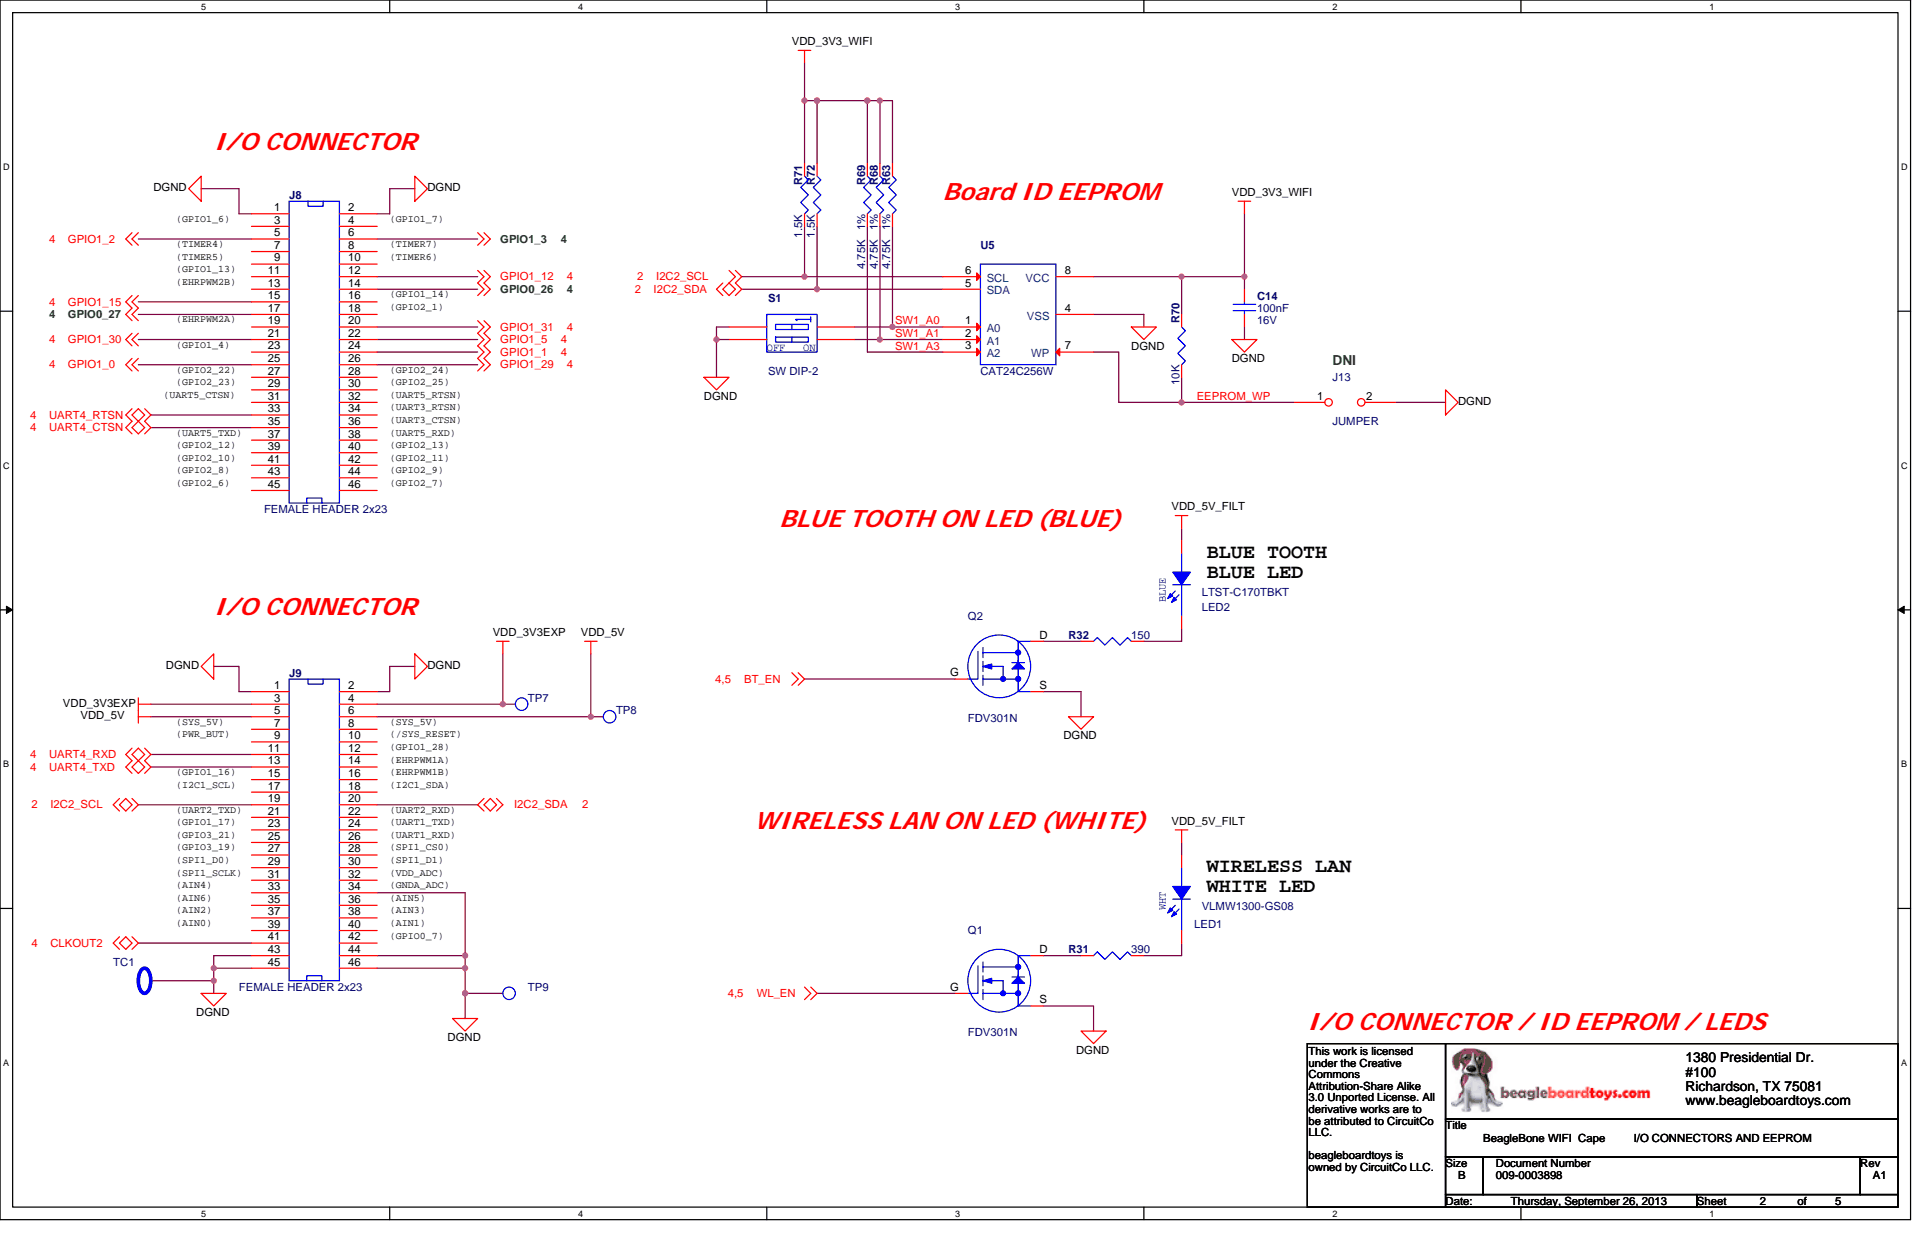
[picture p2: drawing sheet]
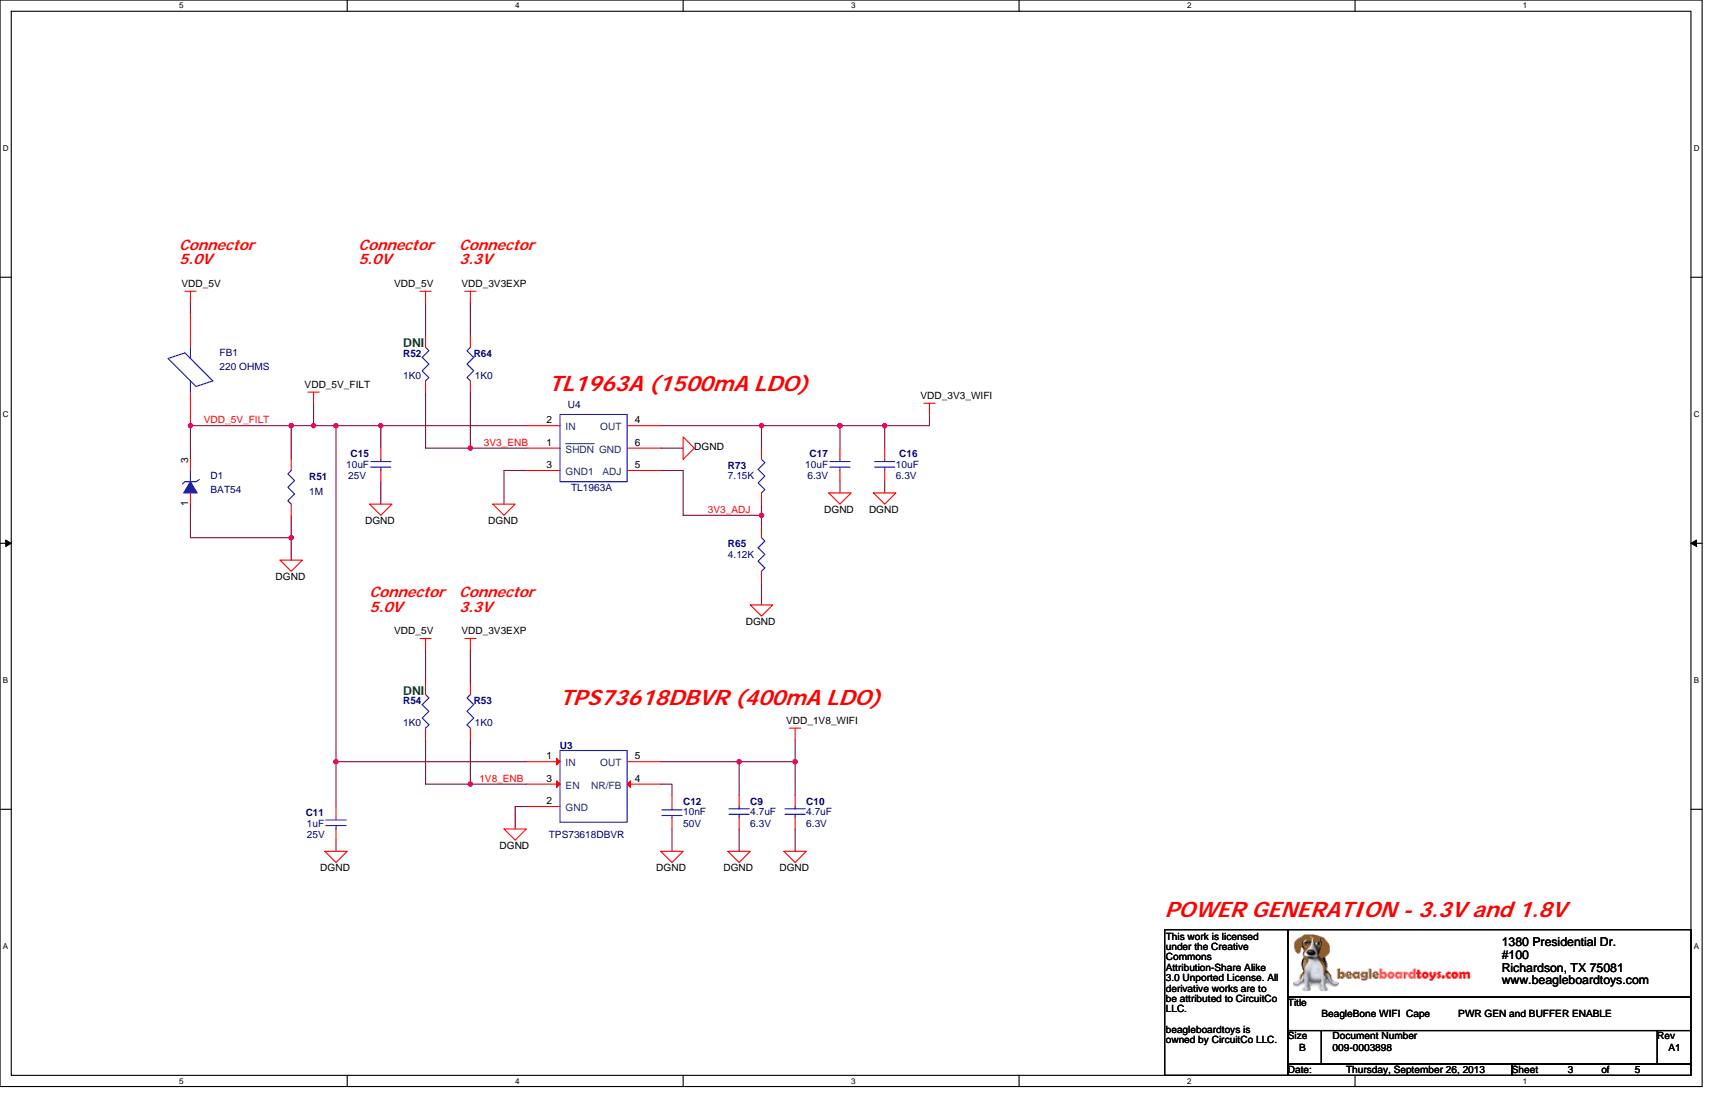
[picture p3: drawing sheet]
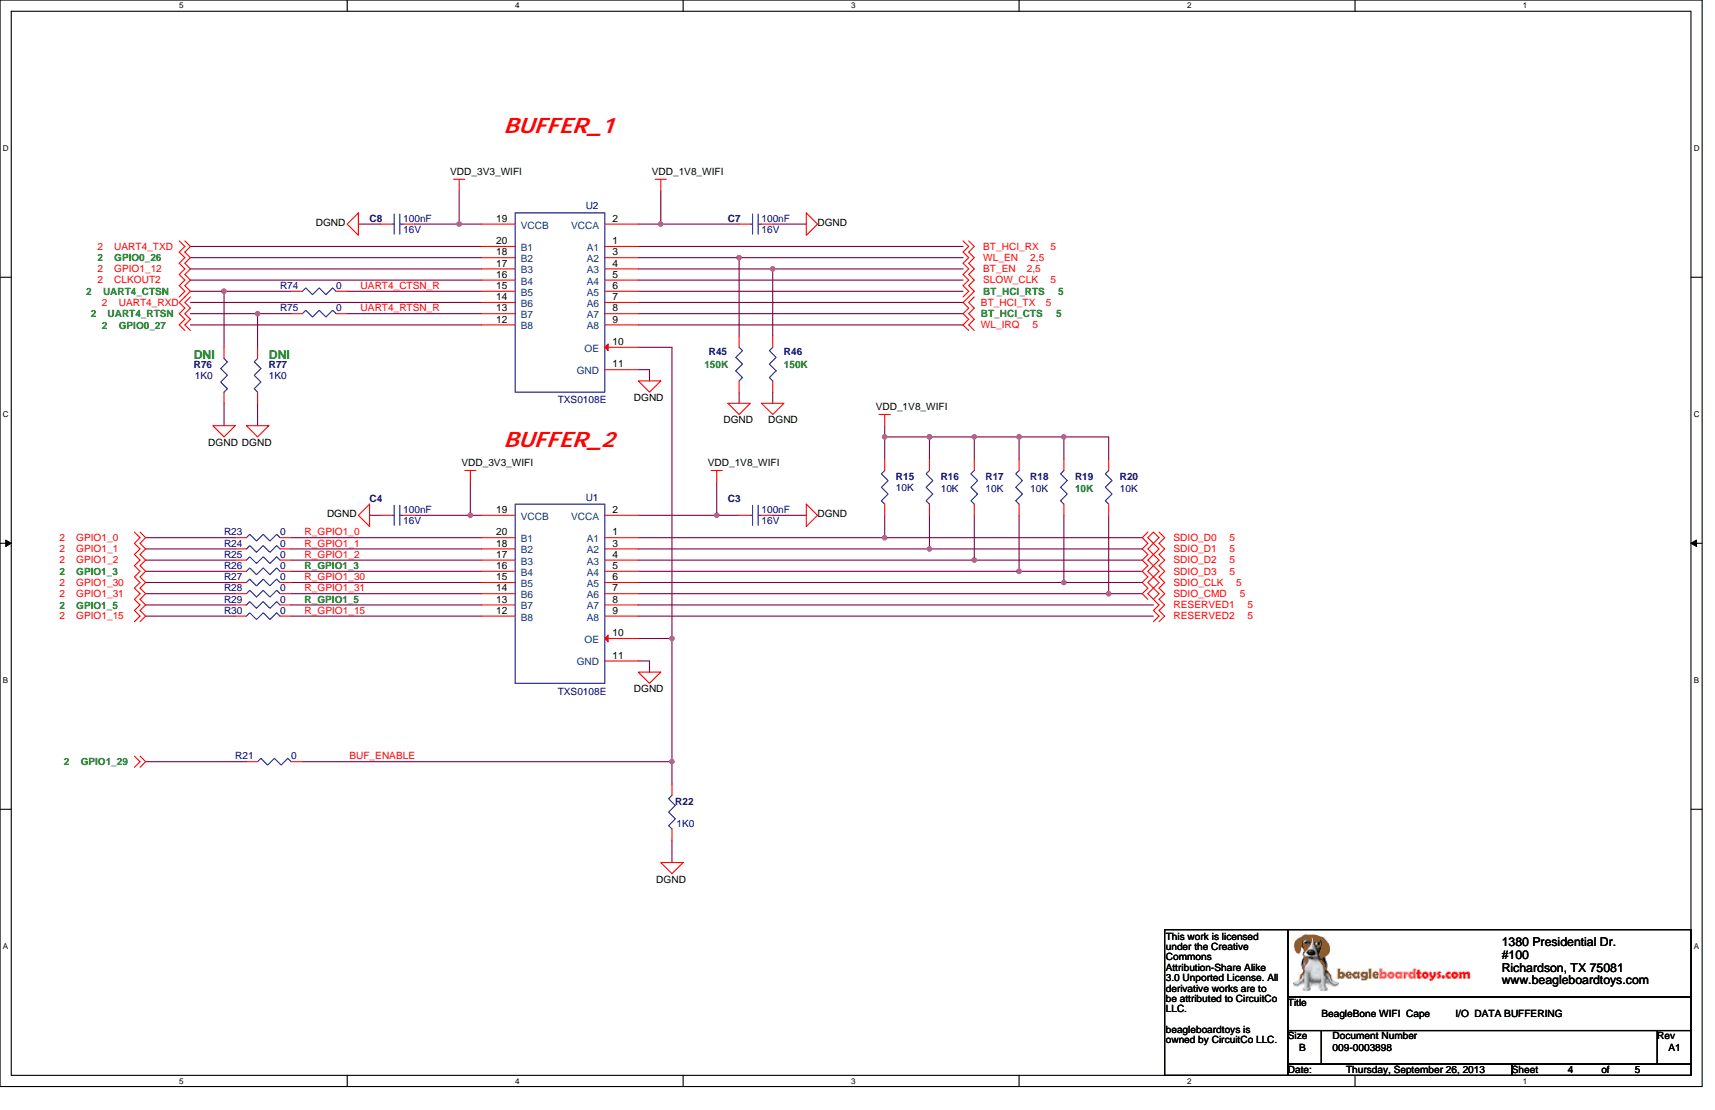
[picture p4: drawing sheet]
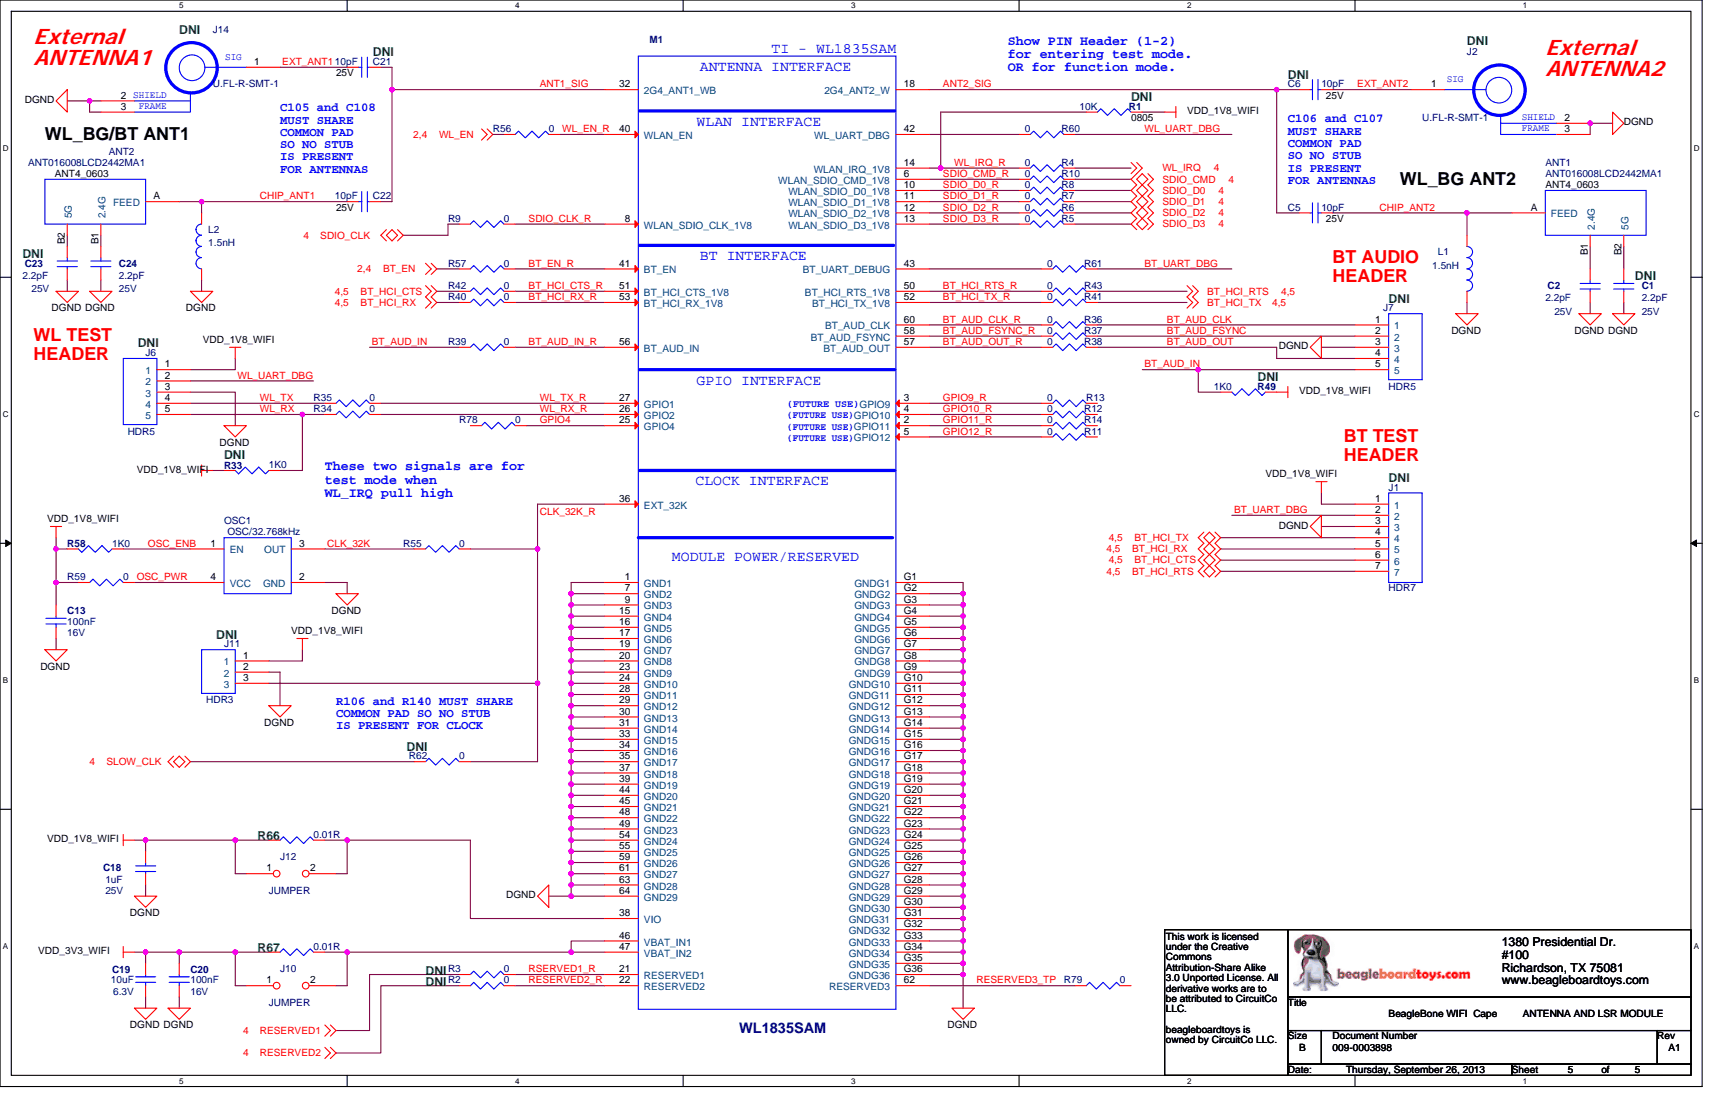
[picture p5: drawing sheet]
# OrCAD Capture schematic BeagleBone-WL1835MOD-RevA1-schematic.dsn

## Sheets
1 P03_POWER_GENERATION: size B; title: BeagleBone WIFI  Cape          PWR GEN and BUFFER ENABLE; rev: A1; note: 009-0003898
2 P01_Cover Page: title: BeagleBone WIFI Cape          COVER PAGE
3 P02_I/O_CONN_ID_EEPROM_LED: size B; title: BeagleBone WIFI  Cape         I/O CONNECTORS AND EEPROM
4 P04_I/O_DATA_BUFFERING: size B; title: BeagleBone WIFI  Cape         I/O  DATA BUFFERING
5 P05_WIFI/BT_ANT_AND_TI_WLINK: size B; title: BeagleBone WIFI  Cape         ANTENNA AND LSR MODULE

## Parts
sheet P02_I/O_CONN_ID_EEPROM_LED
C14  100nF  [c0805]
J8  FEMALE HEADER 2x23  [HEADER23X2]
J9  FEMALE HEADER 2x23  [HEADER23X2]
J13  JUMPER  [SIP2]
LED1  VLMW1300-GS08  [LED_0805-1]
LED2  LTST-C170TBKT  [LED_0805-1]
Q1  FDV301N  [SOT23_GSD]
Q2  FDV301N  [SOT23_GSD]
R31  390  [0402]
R32  150  [0402]
R63  4.75K  [0402]
R68  4.75K  [0402]
R69  4.75K  [0402]
R70  10K  [0402]
R71  1.5K  [0402]
R72  1.5K  [0402]
S1  SW DIP-2  [swdip4_100-339smd]
TC1  TEST_CLIP  [TP135X185R_SMD]
TP7  TEST_PAD_1  [TP40-SMT]
TP8  TEST_PAD_1  [TP40-SMT]
TP9  TEST_PAD_1  [TP40-SMT]
U5  CAT24C256W  [SOIC_8]
sheet P03_POWER_GENERATION
C9  4.7uF  [c0805]
C10  4.7uF  [c0805]
C11  1uF  [c0805]
C12  10nF  [c0805]
C15  10uF  [c0805]
C16  10uF  [c0805]
C17  10uF  [c0805]
D1  BAT54  [SOT23_13]
FB1  220 OHMS  [0603]
R51  1M  [0402]
R52  1K0  [0402]
R53  1K0  [0402]
R54  1K0  [0402]
R64  1K0  [0402]
R65  4.12K  [0402]
R73  7.15K  [0402]
U3  TPS73618DBVR  [SOT23-5]
U4  TL1963A  [dcq-25x85-5]
sheet P04_I/O_DATA_BUFFERING
C3  100nF  [c0805]
C4  100nF  [c0805]
C7  100nF  [c0805]
C8  100nF  [c0805]
R15  10K  [0402]
R16  10K  [0402]
R17  10K  [0402]
R18  10K  [0402]
R19  10K  [0402]
R20  10K  [0402]
R21  0  [0402]
R22  1K0  [0402]
R23  0  [0402]
R24  0  [0402]
R25  0  [0402]
R26  0  [0402]
R27  0  [0402]
R28  0  [0402]
R29  0  [0402]
R30  0  [0402]
R45  150K  [0402]
R46  150K  [0402]
R74  0  [0402]
R75  0  [0402]
R76  1K0  [0402]
R77  1K0  [0402]
U1  TXS0108E  [TSSOP-20]
U2  TXS0108E  [TSSOP-20]
sheet P05_WIFI/BT_ANT_AND_TI_WLINK
ANT1  ANT016008LCD2442MA1  [ANT4_0603]
ANT2  ANT016008LCD2442MA1  [ANT4_0603]
C1  2.2pF  [c0201]
C2  2.2pF  [c0201]
C5  10pF  [c0201]
C6  10pF  [c0201]
C13  100nF  [c0805]
C18  1uF  [c0805]
C19  10uF  [c0805]
C20  100nF  [c0805]
C21  10pF  [c0201]
C22  10pF  [c0201]
C23  2.2pF  [c0201]
C24  2.2pF  [c0201]
J1  HDR7  [SIP7]
J2  U.FL-R-SMT-1  [COAX3UP_2P6SQ_SMD]
J6  HDR5  [SIP5]
J7  HDR5  [SIP5]
J10  JUMPER  [SIP2]
J11  HDR3  [SIP3]
J12  JUMPER  [SIP2]
J14  U.FL-R-SMT-1  [COAX3UP_2P6SQ_SMD]
L1  1.5nH  [IND_0402]
L2  1.5nH  [IND_0402]
M1  WL1835SAM  [LGA64_13P3X13P4_P7MM]
OSC1  OSC/32.768kHz  [XTAL4_3P2X2P5_SMD]
R1  10K  [0805]
R2  0  [0402]
R3  0  [0402]
R4  0  [0402]
R5  0  [0402]
R6  0  [0402]
R7  0  [0402]
R8  0  [0402]
R9  0  [0402]
R10  0  [0402]
R11  0  [0402]
R12  0  [0402]
R13  0  [0402]
R14  0  [0402]
R33  1K0  [0402]
R34  0  [0402]
R35  0  [0402]
R36  0  [0402]
R37  0  [0402]
R38  0  [0402]
R39  0  [0402]
R40  0  [0402]
R41  0  [0402]
R42  0  [0402]
R43  0  [0402]
R49  1K0  [0402]
R55  0  [0402]
R56  0  [0402]
R57  0  [0402]
R58  1K0  [0402]
R59  0  [0402]
R60  0  [0402]
R61  0  [0402]
R62  0  [0402]
R66  0.01R  [0805]
R67  0.01R  [0805]
R78  0  [0402]
R79  0  [0402]

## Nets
1V8_ENB: R53.2(P2) R54.2(P2) U3.3(EN)
3V3_ADJ: R65.1(P1) R73.2(P2) U4.5(ADJ)
3V3_ENB: R52.2(P2) R64.2(P2) U4.1(~{SHDN})
DGND: C1.1 C2.1 C3.2 C4.1 C7.2 C8.1 C9.2 C10.2 C11.2 C12.1 C13.2 C14.2 C15.2 C16.2 C17.2 C18.1 C19.2 C20.2 C23.1 C24.1 D1.1(ANODE) J1.3 J2.2(SHIELD) J2.3(SHIELD2) J6.3 J7.3 J8.1 J8.2(26) J9.1 J9.2(26) J9.34(42) J9.43(22) J9.44(47) J9.45(23) J9.46(48) J11.2 J13.2 J14.2(SHIELD) J14.3(SHIELD2) L1.1 L2.1 M1.1(GND1) M1.7(GND2) M1.9(GND3) M1.15(GND4) M1.16(GND5) M1.17(GND6) M1.19(GND7) M1.20(GND8) M1.23(GND9) M1.24(GND10) M1.28(GND11) M1.29(GND12) M1.30(GND13) M1.31(GND14) M1.33(GND15) M1.34(GND16) M1.35(GND17) M1.37(GND18) M1.39(GND19) M1.44(GND20) M1.45(GND21) M1.48(GND22) M1.49(GND23) M1.54(GND24) M1.55(GND25) M1.59(GND26) M1.61(GND27) M1.63(GND28) M1.64(GND29) M1.G1(GNDG1) M1.G2(GNDG2) M1.G3(GNDG3) M1.G4(GNDG4) M1.G5(GNDG5) M1.G6(GNDG6) M1.G7(GNDG7) M1.G8(GNDG8) M1.G9(GNDG9) M1.G10(GNDG10) M1.G11(GNDG11) M1.G12(GNDG12) M1.G13(GNDG13) M1.G14(GNDG14) M1.G15(GNDG15) M1.G16(GNDG16) M1.G17(GNDG17) M1.G18(GNDG18) M1.G19(GNDG19) M1.G20(GNDG20) M1.G21(GNDG21) M1.G22(GNDG22) M1.G23(GNDG23) M1.G24(GNDG24) M1.G25(GNDG25) M1.G26(GNDG26) M1.G27(GNDG27) M1.G28(GNDG28) M1.G29(GNDG29) M1.G30(GNDG30) M1.G31(GNDG31) M1.G32(GNDG32) M1.G33(GNDG33) M1.G34(GNDG34) M1.G35(GNDG35) M1.G36(GNDG36) OSC1.2(GND) Q1.S(SOURCE) Q2.S(SOURCE) R22.2(P2) R45.1(P1) R46.1(P1) R51.1 R65.2(P2) R76.2(P2) R77.2(P2) S1.1(A1) S1.2(A2) TC1.1(TEST_HOOK) TP9.1 U1.11(GND) U2.11(GND) U3.2(GND) U4.3(GND1) U4.6(GND) U5.4(VSS)
VDD_1V8_WIFI: C3.1 C7.1 C9.1 C10.1 C13.1 C18.2 J1.1 J6.1 J11.1 J12.1 R1.1 R15.1 R16.1 R17.1 R18.1 R19.1 R20.1 R33.2(P2) R49.2(P2) R58.2(P2) R59.1 R66.1 U1.2(VCCA) U2.2(VCCA) U3.5(OUT)
VDD_3V3_WIFI: C4.2 C8.2 C14.1 C16.1 C17.1 C19.1 C20.1 J10.1 R63.1 R67.1 R68.1 R69.1 R70.1 R71.1 R72.1 R73.1(P1) U1.19(VCCB) U2.19(VCCB) U4.4(OUT) U5.8(VCC)
VDD_3V3EXP: J9.3(2) J9.4(27) R53.1(P1) R64.1(P1) TP7.1
VDD_5V: FB1.1 J9.5(3) J9.6(28) R52.1(P1) R54.1(P1) TP8.1
VDD_5V_FILT: C11.1 C15.1 D1.3(CATHODE) FB1.2 LED1.2(A) LED2.2(A) R51.2 U3.1(IN) U4.2(IN)
ANT1_SIG: C21.1 C22.1 M1.32(2G4_ANT1_WB)
ANT2_SIG: C5.1 C6.1 M1.18(2G4_ANT2_W)
BT_AUD_CLK: J7.1 R36.1
BT_AUD_CLK_R: M1.60(BT_AUD_CLK) R36.2
BT_AUD_FSYNC: J7.2 R37.1
BT_AUD_FSYNC_R: M1.58(BT_AUD_FSYNC) R37.2
BT_AUD_IN: J7.5 R39.1 R49.1(P1)
BT_AUD_IN_R: M1.56(BT_AUD_IN) R39.2
BT_AUD_OUT: J7.4 R38.1
BT_AUD_OUT_R: M1.57(BT_AUD_OUT) R38.2
BT_EN: Q2.G(GATE) R46.2(P2) R57.1 U2.4(A3)
BT_EN_R: M1.41(BT_EN) R57.2
BT_HCI_CTS: J1.6 R42.1 U2.8(A7)
BT_HCI_CTS_R: M1.51(BT_HCI_CTS_1V8) R42.2
BT_HCI_RTS: J1.7 R43.1 U2.6(A5)
BT_HCI_RTS_R: M1.50(BT_HCI_RTS_1V8) R43.2
BT_HCI_RX: J1.5 R40.1 U2.1(A1)
BT_HCI_RX_R: M1.53(BT_HCI_RX_1V8) R40.2
BT_HCI_TX: J1.4 R41.1 U2.7(A6)
BT_HCI_TX_R: M1.52(BT_HCI_TX_1V8) R41.2
BT_UART_DBG: J1.2 R61.1
BUF_ENABLE: R21.2 R22.1(P1) U1.10(OE) U2.10(OE)
CHIP_ANT1: ANT2.A(FEED) C22.2 L2.2
CHIP_ANT2: ANT1.A(FEED) C5.2 L1.2
CLK_32K: OSC1.3(OUT) R55.1
CLK_32K_R: J11.3 M1.36(EXT_32K) R55.2 R62.2
CLKOUT2: J9.41(21) U2.16(B4)
EEPROM_WP: J13.1 R70.2 U5.7(WP)
EXT_ANT1: C21.2 J14.1
EXT_ANT2: C6.2 J2.1
GPIO0_26: J8.14(32) U2.18(B2)
GPIO0_27: J8.17(9) U2.12(B8)
GPIO1_0: J8.25(13) R23.1
GPIO1_1: J8.24(37) R24.1
GPIO1_2: J8.5(3) R25.1
GPIO1_3: J8.6(28) R26.1
GPIO1_5: J8.22(36) R29.1
GPIO1_12: J8.12(31) U2.17(B3)
GPIO1_15: J8.15(8) R30.1
GPIO1_29: J8.26(38) R21.1
GPIO1_30: J8.21(11) R27.1
GPIO1_31: J8.20(35) R28.1
GPIO4: M1.25(GPIO4) R78.2
GPIO9_R: M1.3(GPIO9) R13.2
GPIO10_R: M1.4(GPIO10) R12.2
GPIO11_R: M1.2(GPIO11) R14.2
GPIO12_R: M1.5(GPIO12) R11.2
I2C2_SCL: J9.19(10) R71.2 U5.6(SCL)
I2C2_SDA: J9.20(35) R72.2 U5.5(SDA)
OSC_ENB: OSC1.1(EN) R58.1(P1)
OSC_PWR: OSC1.4(VCC) R59.2
R_GPIO1_0: R23.2 U1.20(B1)
R_GPIO1_1: R24.2 U1.18(B2)
R_GPIO1_2: R25.2 U1.17(B3)
R_GPIO1_3: R26.2 U1.16(B4)
R_GPIO1_5: R29.2 U1.13(B7)
R_GPIO1_15: R30.2 U1.12(B8)
R_GPIO1_30: R27.2 U1.15(B5)
R_GPIO1_31: R28.2 U1.14(B6)
RESERVED1: R3.1 U1.8(A7)
RESERVED2: R2.1 U1.9(A8)
RESERVED2_R: M1.22(RESERVED2) R2.2
RESERVED3_TP: M1.62(RESERVED3) R79.1
RSERVED1_R: M1.21(RESERVED1) R3.2
SDIO_CLK: R9.1 R19.2 U1.6(A5)
SDIO_CLK_R: M1.8(WLAN_SDIO_CLK_1V8) R9.2
SDIO_CMD: R10.1 R20.2 U1.7(A6)
SDIO_CMD_R: M1.6(WLAN_SDIO_CMD_1V8) R10.2
SDIO_D0: R8.1 R15.2 U1.1(A1)
SDIO_D0_R: M1.10(WLAN_SDIO_D0_1V8) R8.2
SDIO_D1: R7.1 R16.2 U1.3(A2)
SDIO_D1_R: M1.11(WLAN_SDIO_D1_1V8) R7.2
SDIO_D2: R6.1 R17.2 U1.4(A3)
SDIO_D2_R: M1.12(WLAN_SDIO_D2_1V8) R6.2
SDIO_D3: R5.1 R18.2 U1.5(A4)
SDIO_D3_R: M1.13(WLAN_SDIO_D3_1V8) R5.2
SLOW_CLK: R62.1 U2.5(A4)
SW1_A0: R63.2 S1.4(B1) U5.1(A0)
SW1_A1: R68.2 S1.3(B2) U5.2(A1)
SW1_A3: R69.2 U5.3(A2)
UART4_CTSN: J8.35(18) R74.1 R76.1(P1)
UART4_CTSN_R: R74.2 U2.15(B5)
UART4_RTSN: J8.33(17) R75.1 R77.1(P1)
UART4_RTSN_R: R75.2 U2.13(B7)
UART4_RXD: J9.11(6) U2.14(B6)
UART4_TXD: J9.13(7) U2.20(B1)
WL_EN: Q1.G(GATE) R45.2(P2) R56.1 U2.3(A2)
WL_EN_R: M1.40(WLAN_EN) R56.2
WL_IRQ: R4.1 U2.9(A8)
WL_IRQ_R: M1.14(WLAN_IRQ_1V8) R1.2 R4.2
WL_RX: J6.5 R33.1(P1) R34.1
WL_RX_R: M1.26(GPIO2) R34.2
WL_TX: J6.4 R35.1
WL_TX_R: M1.27(GPIO1) R35.2
WL_UART_DBG: J6.2 R60.1
N5656032: C12.2 U3.4(NR/FB)
N5812667: J10.2 M1.46(VBAT_IN1) M1.47(VBAT_IN2) R67.2
N5814324: J12.2 M1.38(VIO) R66.2
N5826426: ANT1.B2(5G) C1.2
N5826430: ANT1.B1(2.4G) C2.2
N5831931: ANT2.B2(5G) C23.2
N5832005: ANT2.B1(2.4G) C24.2
N5840438: M1.43(BT_UART_DEBUG) R61.2
N5850959: M1.42(WL_UART_DBG) R60.2
N5973759: Q2.D(DRAIN) R32.2(P2)
N5973763: LED2.1(C) R32.1(P1)
N5975039: Q1.D(DRAIN) R31.2(P2)
N5975043: LED1.1(C) R31.1(P1)

Not connected (* = marked no-connect by the designer): J8 3(2) 4(27) 7(4) 8(29) 9(5) 10(30) 11(6) 13(7) 16(33) 18(34) 19(10) 23(12) 27(14) 28(39) 29(15) 30(40) 31(16) 32(41) 34(42) 36(43) 37(19) 38(44) 39(20) 40(45) 41(21) 42(46) 43(22) 44(47) 45(23) 46(48); J9 7(4) 8(29) 9(5) 10(30) 12(31) 14(32) 15(8) 16(33) 17(9) 18(34) 21(11) 22(36) 23(12) 24(37) 25(13) 26(38) 27(14) 28(39) 29(15) 30(40) 31(16) 32(41) 33(17) 35(18) 36(43) 37(19) 38(44) 39(20) 40(45) 42(46); R11 1; R12 1; R13 1; R14 1; R78 1; R79 2

## Notes on the sheets
sheet 1
- Connector
  5.0V
- Connector
  5.0V
- Connector
  3.3V
- TL1963A (1500mA LDO)
- Connector
  5.0V
- Connector
  3.3V
- TPS73618DBVR (400mA LDO)
- POWER GENERATION - 3.3V and 1.8V
sheet 2
- REV
- DATE
- BY
- CHANGE
- UNLESS NOTED OTHERWISE, the PASSIVE
  COMPONENTS WILL HAVE THE FOLLOWING STANDARDS:
  RESISTORS - 0402, 5%, 1/16W
  CAPACITORS - 0402, 10%, 50V
  INDUCTORS - 0402, 20%, 500mA
- A
- 06/19/2013
- DJA
- Initial release.
- A1
- 09/24/2013
- DJA
- CHANGES AS PER TDK ANTENNA GROUP AND TESTING in the LAB.
  1.) SWAPPING J1 and J8 (match original BB CAPE REF DES EXP HDR)
  2.) SWAPPING J12 and J9 (match original BB CAPE REF DES EXP HDR)
  3.) Changing ANT1 MF components - C1=OPEN, C2=2.2pF
  4.) Changing ANT2 MF components - C23=OPEN, C24=2.2pF.
  5.) DELETE J4,J5 - NOT NEEDED.
  6.) SWAP GPIO1_5 with GPIO1_29 so that Buffer Enable
  is GPIO1_29.
  7.) Add Zero OHM resistors and DNI 1K PD resistors on
  UART4_CTS and UART4_RTSN lines and Swapping input pins on 3.3V Side of U2  Buffer.
  8.) DELETE TP2,TP3,TP5,TP6.
  9.) DELETE J3 and Connect Directly to DNI R1
  10.) DELETE R47,R48,R50.
  11.) CHANGE TP1/TP4 to UNCONNECTED 0 OHM RESISTOR.
  12.) DNI R2 and R3.
  13.) CHANGE R66 and R67 to Current SENSE Resistors.
  14.) MMC Detection FAIL - Change R45,R46 to 150K
  15.) WL_EN/IRQ route to pins (Pin14 GPIO0_26 driving
   WL_EN & Pin17 GPIO0_27 driving WL_IRQ) Through BUFFER U1
  16) SDIO_DAT3 route to pins (Pin 6 GPIO1_3 driving
  SDIO_DAT3 through Buffer U2.
  17.) REMOVE PD on BT_HCI_RTS (R44).
  18.) CHANGE R19 PU from 1K0 to 10K.
  19.) DELETE R44 RESISTOR.
  20.) PCB FIX - ADJUST M1 PCB FOOTPRINT TO BETTER MATCH
  MODULE SPEC and COM BOARD REF DESIGN.
  21.) ASSY FIX - ADJUST SOLDER APERATURE GERBERS on M1-(G1-G36) to be smaller in area.
  to match SIGNAL PIN SIZE.
- This work is licensed under the Creative Commons Attribution-Share Alike 3.0 Unported License. To view a
  copy of this license, visit http://creativecommons.org/licenses/by-sa/3.0/ or send a letter to Creative
  Commons, 171 Second Street, Suite 300, San Francisco, California, 94105, USA.
  All derivative works are to be attributed to CircuitCo LLC .
  For more information, see http://creativecommons.org/license/results-one?license_code=by-sa
sheet 3
- I/O CONNECTOR
- Board ID EEPROM
- (GPIO1_6)
- (GPIO1_7)
- (TIMER4)
- (TIMER7)
- (TIMER5)
- (TIMER6)
- (GPIO1_13)
- (EHRPWM2B)
- (GPIO1_14)
- (GPIO2_1)
- (EHRPWM2A)
- (GPIO1_4)
- (GPIO2_22)
- (GPIO2_24)
- (GPIO2_23)
- (GPIO2_25)
- (UART5_CTSN)
- (UART3_RTSN)
- (UART5_RTSN)
- (UART3_CTSN)
- (UART5_TXD)
- (UART5_RXD)
- (GPIO2_12)
- (GPIO2_13)
- (GPIO2_10)
- (GPIO2_11)
- (GPIO2_8)
- (GPIO2_9)
- (GPIO2_6)
- (GPIO2_7)
- BLUE TOOTH ON LED (BLUE)
- BLUE TOOTH
  BLUE LED
- I/O CONNECTOR
- (PWR_BUT)
- (SYS_5V)
- (/SYS_RESET)
- (SYS_5V)
- (GPIO1_28)
- (EHRPWM1A)
- (GPIO1_16)
- (EHRPWM1B)
- (I2C1_SCL)
- (I2C1_SDA)
- (GPIO1_17)
- (UART2_TXD)
- (UART1_TXD)
- (UART2_RXD)
- WIRELESS LAN ON LED (WHITE)
- (GPIO3_21)
- (UART1_RXD)
- (GPIO3_19)
- (SPI1_CS0)
- (SPI1_D0)
- (SPI1_D1)
- WIRELESS LAN
  WHITE LED
- (SPI1_SCLK)
- (VDD_ADC)
- (AIN4)
- (GNDA_ADC)
- (AIN2)
- (AIN6)
- (AIN3)
- (AIN5)
- (AIN0)
- (AIN1)
- (GPIO0_7)
- I/O CONNECTOR / ID EEPROM / LEDS
sheet 4
- BUFFER_1
- BUFFER_2
sheet 5
- External
  ANTENNA1
- Show PIN Header (1-2)
  for entering test mode.
  OR for function mode.
- External
  ANTENNA2
- C105 and C108
  MUST SHARE
  COMMON PAD
  SO NO STUB
  IS PRESENT
  FOR ANTENNAS
- C106 and C107
  MUST SHARE
  COMMON PAD
  SO NO STUB
  IS PRESENT
  FOR ANTENNAS
- WL_BG/BT ANT1
- WL_BG ANT2
- BT AUDIO
  HEADER
- WL TEST
  HEADER
- BT TEST
  HEADER
- These two signals are for
  test mode when
  WL_IRQ pull high
- R106 and R140 MUST SHARE
  COMMON PAD SO NO STUB
  IS PRESENT FOR CLOCK
